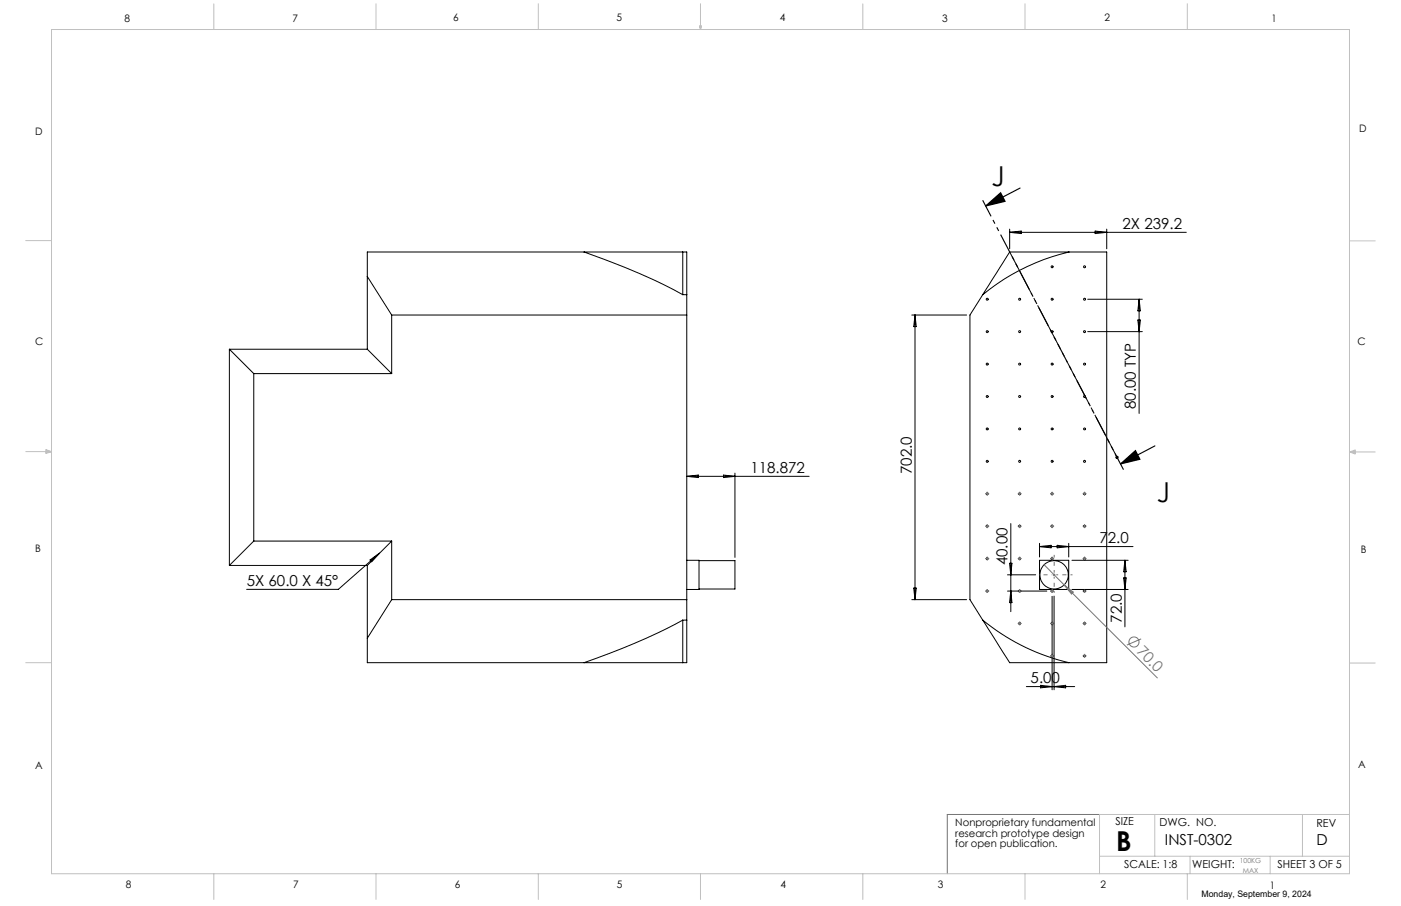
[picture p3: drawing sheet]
<svg xmlns="http://www.w3.org/2000/svg" width="432mm" height="279mm" viewBox="0 0 432 279" stroke-linecap="round" stroke-linejoin="round" font-family="sans-serif">
<g fill="none" stroke="#000" stroke-width=".31">
<path d="M180 77.7a195.9 195.9 0 0 1 30.4 13.2M180 77.7h30.4M180 77.7h-66.8v30M210.4 77.7v13.2M210.4 77.7h1.3v13.2M311.2 70.7v6M311.2 71.6h54.4M311.2 71.6l3.5-.3v.7zM329.5 77.7a65.5 65.5 0 0 0-26.6 13.2l-4 6.3v87.7l4 6.3M329.5 77.7h-18.3l-8.3 13.1M329.5 77.7h11.6v126.7h-11.6M337.5 71.3l3.6 .3-3.6 .4z"/>
<path d="M341.1 70.7v6M113.2 85.3l7.5 11.9M120.7 97.2h91M120.7 97.2v18M210.4 90.9h1.3M211.7 90.9v100.3M281 97.2h16.9M282 97.2v87.7M282 97.2l.4 3.5h-.8zM335.2 92.3h16.9M350.7 98.7h.8l-.4 3.6zM351.1 92.3v35.2"/>
<path d="M351.1 92.3l.4 3.5h-.8zM70.7 107.7v66.7M70.7 107.7l7.5 7.5M70.7 107.7h42.5M78.2 115.2v51.7M78.2 115.2h42.5M113.2 107.7l7.5 7.5M335.2 102.3h16.9M211.7 146.9h37.7M211.7 146.9l3.5-.4v.8zM223 146.5l3.5 .4-3.5 .4zM226.5 145.9v26"/>
<path d="M343.7 141h1.1M343.9 140.7l.7 .7M344.3 140.5v1M344.6 140.7l-.7 .7M70.7 174.4h42.5M78.2 166.9l-7.5 7.5M78.2 166.9h42.5M113.2 174.4v30h66.8M114.1 172.7l2.8-2.1-2.4 2.6zM116.9 170.6l-12.6 11.2h-28.3M120.7 166.9l-7.5 7.5M120.7 166.9v18"/>
<path d="M211.7 172.8h3.7v9h-3.7M215.4 172.9h11.1v8.7h-11.1M310.5 177.3h8.7M311.1 173.7h.8l-.4 3.6zM311.5 161.5v27.1M320.4 172.8h9v9h-9zM320.4 167.6v4.2M320.4 168.6h28.8M320.4 168.6l3.6-.4v.7zM325.8 168.2l3.6 .4-3.6 .3zM329.4 167.6v4.2M330.4 172.8h17.3"/>
<path d="M346.3 178.2h.8l-.4 3.6zM346.7 172.8v20.5M346.7 172.8l.4 3.5h-.8zM120.7 184.9h91M120.7 184.9l-7.5 11.9M210.4 191.2a193.6 193.6 0 0 1-30.4 13.2M210.4 191.2v13.2M210.4 191.2h1.3M211.7 191.2v13.2h-1.3M281 184.9h16.9M281.6 181.4h.8l-.4 3.5zM302.9 191.2a65.5 65.5 0 0 0 26.6 13.2"/>
<path d="M302.9 191.2l8.3 13.2h18.3M310.5 182.3h12.2M311.5 182.3l.4 3.5h-.8zM324.3 183.9v28.8M324.9 183.8v28.9M330.4 181.8h17.3M180 204.4h30.4M316.3 211.7h14.9M320.7 211.3l3.6 .4-3.6 .4zM324.9 211.7l3.5-.4v.8z"/>
<circle cx="304.3" cy="92.3" r=".3"/>
<circle cx="314.3" cy="92.3" r=".31"/>
<circle cx="324.3" cy="92.3" r=".3"/>
<circle cx="324.3" cy="82.3" r=".3"/>
<circle cx="334.3" cy="82.3" r=".31"/>
<circle cx="334.3" cy="92.3" r=".31"/>
<circle cx="304.3" cy="102.3" r=".3"/>
<circle cx="304.3" cy="112.3" r=".3"/>
<circle cx="314.3" cy="112.3" r=".31"/>
<circle cx="314.3" cy="102.3" r=".31"/>
<circle cx="324.3" cy="102.3" r=".3"/>
<circle cx="324.3" cy="112.3" r=".3"/>
<circle cx="334.3" cy="112.3" r=".31"/>
<circle cx="334.3" cy="102.3" r=".31"/>
<circle cx="304.3" cy="132.3" r=".3"/>
<circle cx="304.3" cy="122.3" r=".3"/>
<circle cx="314.3" cy="132.3" r=".31"/>
<circle cx="314.3" cy="122.3" r=".31"/>
<circle cx="324.3" cy="132.3" r=".3"/>
<circle cx="324.3" cy="122.3" r=".3"/>
<circle cx="334.3" cy="132.3" r=".31"/>
<circle cx="334.3" cy="122.3" r=".31"/>
<circle cx="304.3" cy="142.3" r=".3"/>
<circle cx="304.3" cy="152.3" r=".31"/>
<circle cx="314.3" cy="152.3" r=".29"/>
<circle cx="314.3" cy="142.3" r=".31"/>
<circle cx="324.3" cy="142.3" r=".3"/>
<circle cx="324.3" cy="152.3" r=".31"/>
<circle cx="334.3" cy="152.3" r=".29"/>
<circle cx="334.3" cy="142.3" r=".31"/>
<circle cx="304.3" cy="172.3" r=".3"/>
<circle cx="304.3" cy="162.3" r=".31"/>
<circle cx="314.3" cy="172.3" r=".28"/>
<circle cx="314.3" cy="162.3" r=".29"/>
<circle cx="324.3" cy="172.3" r=".3"/>
<circle cx="324.3" cy="162.3" r=".31"/>
<circle cx="324.9" cy="177.3" r="4.4"/>
<circle cx="334.3" cy="172.3" r=".28"/>
<circle cx="334.3" cy="162.3" r=".29"/>
<circle cx="304.3" cy="182.3" r=".31"/>
<circle cx="314.3" cy="192.3" r=".29"/>
<circle cx="314.3" cy="182.3" r=".29"/>
<circle cx="324.3" cy="192.3" r=".31"/>
<circle cx="324.3" cy="182.3" r=".31"/>
<circle cx="334.3" cy="192.3" r=".29"/>
<circle cx="334.3" cy="182.3" r=".29"/>
<circle cx="324.3" cy="202.3" r=".31"/>
<circle cx="334.3" cy="202.3" r=".29"/>
</g>
<g fill="none" stroke="#747474" stroke-width=".31">
<path d="M304 152.3h.6M304.3 152v.6M313.9 152.3h.7M314.3 152v.6M324 152.3h.6M324.3 152v.6M333.9 152.3h.7M334.3 152v.6M304 162.3h.6M304 172.3h.6M304.3 162v.6M304.3 172v.6"/>
<path d="M313.9 162.3h.7M313.9 172.3h.7M314.3 162v.6M314.3 172v.6M321.8 174.2l6.2 6.2M324 162.3h.6M324 172.3h.6M324.3 162v.6M324.3 172v.6M324.6 177.3h.6M324.9 177v.6M333.9 162.3h.7"/>
<path d="M333.9 172.3h.7M334.3 162v.6M334.3 172v.6M304 182.3h.6M304.3 182v.6M313.9 182.3h.7M313.9 192.3h.7M314.3 182v.6M314.3 191.9v.7M324 182.3h.6M324 192.3h.6M324.3 182v.6"/>
<path d="M324.3 191.9v.7M328 180.4l28.7 28.7M328 180.4l2.8 2.2-.6 .6zM333.9 182.3h.7M333.9 192.3h.7M334.3 182v.6M334.3 191.9v.7M351.7 197l-4.4 1.9M324 202.3h.6M324.3 202v.6M333.9 202.3h.7M334.3 202v.6"/>
<path d="M338.9 251.2h-46.9v18.3"/>
<circle cx="349.5" cy="198" r="1.55"/>
</g>
<path d="M314.4 58l-10.6 5.5M303.8 63.5l4.6-4.1 1.4 2.7zM356 137.5l-10.7 5.6M345.3 143.1l4.7-4.1 1.3 2.6z" fill="none" stroke="#000" stroke-width=".35"/>
<path d="M302.9 61.8l43.4 83" fill="none" stroke="#000" stroke-width=".35" stroke-dasharray="6.3 1.3 1.3 1.3 1.3 1.3" stroke-dashoffset=".8" stroke-linecap="butt"/>
<g fill="none" stroke="#747474" stroke-width=".31" stroke-dasharray="15.2 1.3 1.3 1.3" stroke-linecap="butt">
<path d="M304 152.3h-.3M304.3 151.9v-.3M304.3 152.6v.3M304.6 152.3h.3M314 152.3h-.3M314.3 151.9v-.3M314.3 152.6v.3M314.6 152.3h.3M324 152.3h-.3M324.3 151.9v-.3M324.3 152.6v.3M324.6 152.3h.3"/>
<path d="M334 152.3h-.3M334.3 151.9v-.3M334.3 152.6v.3M334.6 152.3h.3M304 162.3h-.3M304 172.3h-.3M304.3 161.9v-.3M304.3 162.6v.3M304.3 171.9v-.3M304.3 172.6v.3M304.6 162.3h.3M304.6 172.3h.3"/>
<path d="M314 162.3h-.3M314 172.3h-.3M314.3 161.9v-.3M314.3 162.6v.3M314.3 171.9v-.3M314.3 172.6v.3M314.6 162.3h.3M314.6 172.3h.3M324 162.3h-.3M324 172.3h-.3M324.3 161.9v-.3M324.3 162.6v.3"/>
<path d="M324.3 171.9v-.3M324.3 172.6v.3M324.6 162.3h.3M324.6 172.3h.3M334 162.3h-.3M334 172.3h-.3M334.3 161.9v-.3M334.3 162.6v.3M334.3 171.9v-.3M334.3 172.6v.3M334.6 162.3h.3M334.6 172.3h.3"/>
<path d="M304 182.3h-.3M304.3 181.9v-.3M304.3 182.6v.3M304.6 182.3h.3M314 182.3h-.3M314 192.3h-.3M314.3 181.9v-.3M314.3 182.6v.3M314.3 191.9v-.3M314.3 192.6v.3M314.6 182.3h.3M314.6 192.3h.3"/>
<path d="M324 182.3h-.3M324 192.3h-.3M324.3 181.9v-.3M324.3 182.6v.3M324.3 191.9v-.3M324.3 192.6v.3M324.6 182.3h.3M324.6 192.3h.3M334 182.3h-.3M334 192.3h-.3M334.3 181.9v-.3M334.3 182.6v.3"/>
<path d="M334.3 191.9v-.3M334.3 192.6v.3M334.6 182.3h.3M334.6 192.3h.3M324 202.3h-.3M324.3 201.9v-.3M324.3 202.6v.3M324.6 202.3h.3M334 202.3h-.3M334.3 201.9v-.3M334.3 202.6v.3M334.6 202.3h.3"/>
</g>
<path d="M324.9 176.6v-5.5" fill="none" stroke="#747474" stroke-width=".31" stroke-dasharray="15.2 1.3 1.3 1.3" stroke-dashoffset="14.4" stroke-linecap="butt"/>
<path d="M324.3 177.3h-4.1" fill="none" stroke="#747474" stroke-width=".31" stroke-dasharray="15.2 1.3 1.3 1.3" stroke-dashoffset="15.1" stroke-linecap="butt"/>
<path d="M324.9 177.9v4.9" fill="none" stroke="#747474" stroke-width=".31" stroke-dasharray="15.2 1.3 1.3 1.3" stroke-dashoffset="14.7" stroke-linecap="butt"/>
<path d="M325.5 177.3h5.1" fill="none" stroke="#747474" stroke-width=".31" stroke-dasharray="15.2 1.3 1.3 1.3" stroke-dashoffset="14.6" stroke-linecap="butt"/>
<path d="M344.3 141l-33.1-63.3" fill="none" stroke="#000" stroke-width=".31" stroke-dasharray="15.2 1.3 1.3 1.3" stroke-dashoffset=".5" stroke-linecap="butt"/>
<g fill="none" stroke="#c0c0c0" stroke-width=".31">
<path d="M15.9 9.1h400v260.4h-400zM65.9 1.2v7.9M115.9 1.2v7.9M165.9 1.2v7.9M215.6 8h.6l-.3 1.1zM215.7 8l.2 1.1M215.9 1.2v7.9M216 8l-.1 1.1M265.9 1.2v7.9M315.9 1.2v7.9M365.9 1.2v7.9M7.9 74.2h8"/>
<path d="M415.9 74.3h8M7.9 139.3h8M14.2 139.1l1.7 .2M14.2 138.7l1.7 .6-1.7 .5zM15.9 139.3l-1.7 .3M415.9 139.4h8M415.9 139.4l1.8-.6v1.2zM415.9 139.4l1.8 .3M417.7 139.2l-1.8 .2M7.9 204.4h8M415.9 204.5h8M355.9 251.2v12.9"/>
<path d="M401.4 251.2v12.9M415.9 251.2h-77v18.3M65.9 269.5v7.9M115.9 269.5v7.9M165.9 269.5v7.9M215.9 269.5v7.9M265.9 269.5v7.9M315.9 269.5v7.9M338.9 264.1h77M365.9 269.5v7.9M366.8 264.1v5.4M391.5 264.1v5.4"/>
</g>
<path d="M303.8 63.5l4.6-4.1 1.4 2.7zM345.3 143.1l4.7-4.1 1.3 2.6z" fill="#000"/>
<g font-size="8.5">
<text x="305.6" y="57.4">J</text>
<text x="356.5" y="154.9">J</text>
<text x="344" y="262.3">B</text>
</g>
<g font-size="4.7">
<text x="346" y="70.6">2X 239.2</text>
<text x="350.1" y="126.2" transform="rotate(-90 350.1 126.2)">80.00 TYP</text>
<text x="231.3" y="145.9">118.872</text>
<text x="281" y="146.3" transform="rotate(-90 281 146.3)">702.0</text>
<text x="338.9" y="167.5">72.0</text>
<text x="310.5" y="174.4" transform="rotate(-90 310.5 174.4)">40.00</text>
<text x="76" y="180.7">5X 60.0 X 45°</text>
<text x="345.7" y="192" transform="rotate(-90 345.7 192)">72.0</text>
<text x="317.7" y="210.7">5.00</text>
<text x="359" y="260.4">INST-0302</text>
<text x="405.7" y="260.4">D</text>
</g>
<text font-size="4.7" fill="#747474" x="350.1" y="201" transform="rotate(45 350.1 201)">70.0</text>
<g font-size="3.4">
<text x="343.8" y="254.3">SIZE</text>
<text x="357.4" y="254.8">DWG. NO.</text>
<text x="405.7" y="254.9">REV</text>
<text x="346.5" y="267.8">SCALE: 1:8</text>
<text x="367.5" y="267.8">WEIGHT:</text>
<text x="393.8" y="267.8">SHEET 3 OF 5</text>
</g>
<g font-size="3.2">
<text x="38.3" y="6.7">8</text>
<text x="90.2" y="6.7">7</text>
<text x="139.7" y="6.5">6</text>
<text x="190" y="6.5">5</text>
<text x="240.4" y="6.5">4</text>
<text x="290.4" y="6.7">3</text>
<text x="340.4" y="6.5">2</text>
<text x="391.9" y="6.7">1</text>
<text x="10.9" y="41.6">D</text>
<text x="418.9" y="40.7">D</text>
<text x="10.9" y="106.3">C</text>
<text x="418.4" y="106.4">C</text>
<text x="10.8" y="170.2">B</text>
<text x="419.4" y="170.6">B</text>
<text x="10.8" y="237.2">A</text>
<text x="418.6" y="236.8">A</text>
<text x="294.4" y="254.8">Nonproprietary fundamental</text>
<text x="294.4" y="258">research prototype design</text>
<text x="294.4" y="261.2">for open publication.</text>
<text x="38.8" y="273.8">8</text>
<text x="90.4" y="273.8">7</text>
<text x="140.2" y="273.8">6</text>
<text x="190.1" y="273.9">5</text>
<text x="240.5" y="273.8">4</text>
<text x="289" y="273.9">3</text>
<text x="339.1" y="273.8">2</text>
<text x="391.4" y="274.1">1</text>
</g>
<text font-size="2.7" x="370.3" y="276.8">Monday, September 9, 2024</text>
<g font-size="2.1" fill="#747474">
<text x="382.1" y="266.1">100KG</text>
<text x="383" y="269.2">MAX</text>
</g>
</svg>
